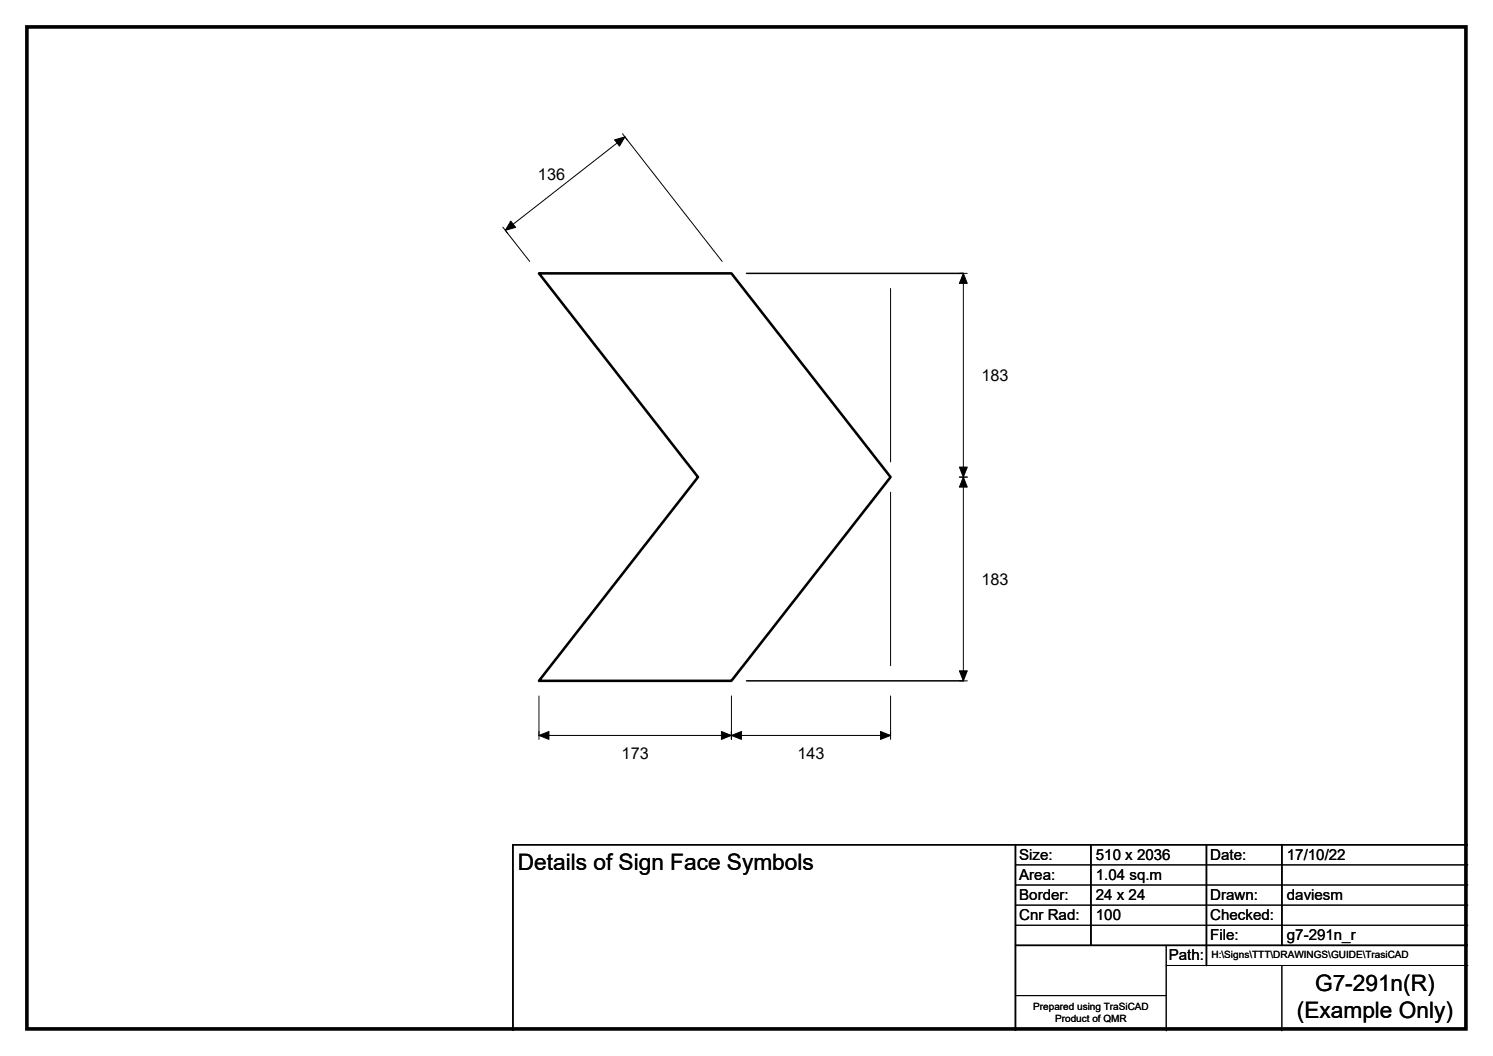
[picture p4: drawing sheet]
<svg xmlns="http://www.w3.org/2000/svg" width="297mm" height="210mm" viewBox="0 0 297 210" stroke-linecap="round" stroke-linejoin="round" font-family="sans-serif">
<path d="M148.5 54.4h43.2M148.5 135.4h43.2M202 168v37M217 168v20M240 168v24M255 168v20M292 168h-190v37M202 188h90" fill="none" stroke="#000" stroke-width=".3"/>
<g fill="none" stroke="#000" stroke-width=".2">
<path d="M123.8 26.6l1 1.3M100.1 45.2l.9 1.2M105.4 52l-4.9-6.2 23.8-18.6 19.4 24.8M177.2 57.4v34.5M190.9 54.4h1.5M191.7 54.4v81M177.2 97.9v34.5M190.9 94.9h1.5M107.2 138.4v8.6M145.5 138.4v8.6M177.2 138.4v8.6M190.9 135.4h1.5"/>
<path d="M107.2 146.2h70M202 172h90M202 176h90M202 180h90M202 184h90M202 198h30M232 192h60M232 188v17M255 192v13"/>
</g>
<path d="M122.3 27.8l2-.6-1 1.9zM101.6 44l1 1.2-2.1 .6zM191.7 54.4l.7 1.9h-1.5zM190.9 92.9h1.5l-.7 2zM191.7 94.9l.7 2h-1.5zM190.9 133.4h1.5l-.7 2zM107.2 146.2l2-.7v1.5zM143.5 145.5l2 .7-2 .8zM145.5 146.2l2-.7v1.5zM175.2 145.5l2 .7-2 .8z" fill="#000" stroke="#000" stroke-width=".2"/>
<path d="M107.2 54.4h38.3l31.7 40.5-31.7 40.5h-38.3l31.7-40.5z" fill="none" stroke="#000" stroke-width=".51"/>
<path d="M5.4 5.4h286.3v199.2h-286.3z" fill="none" stroke="#000" stroke-width=".72"/>
<g font-size="4.5">
<text x="103" y="173">Details of Sign Face Symbols</text>
<text x="261.6" y="197.1">G7-291n(R)</text>
<text x="258" y="202.5">(Example Only)</text>
</g>
<g font-size="3.2">
<text x="107" y="35.8">136</text>
<text x="195.3" y="75.7">183</text>
<text x="195.3" y="116.2">183</text>
<text x="123.7" y="150.9">173</text>
<text x="158.7" y="150.9">143</text>
</g>
<g font-size="3">
<text x="202.8" y="170.9">Size:</text>
<text x="218" y="170.9">510 x 2036</text>
<text x="240.8" y="170.9">Date:</text>
<text x="256" y="170.9">17/10/22</text>
<text x="202.8" y="174.9">Area:</text>
<text x="202.8" y="178.9">Border:</text>
<text x="218" y="174.9">1.04 sq.m</text>
<text x="218" y="178.9">24 x 24</text>
<text x="240.8" y="178.9">Drawn:</text>
<text x="256" y="178.9">daviesm</text>
<text x="202.8" y="182.9">Cnr Rad:</text>
<text x="218" y="182.9">100</text>
<text x="240.8" y="182.9">Checked:</text>
<text x="232.5" y="190.9">Path:</text>
<text x="240.8" y="186.9">File:</text>
<text x="256" y="186.9">g7-291n_r</text>
</g>
<g font-size="2">
<text x="241" y="190.5">H:\Signs\TTT\DRAWINGS\GUIDE\TrasiCAD</text>
<text x="205.6" y="200.8">Prepared using TraSiCAD</text>
<text x="209.9" y="203.2">Product of QMR</text>
</g>
</svg>
